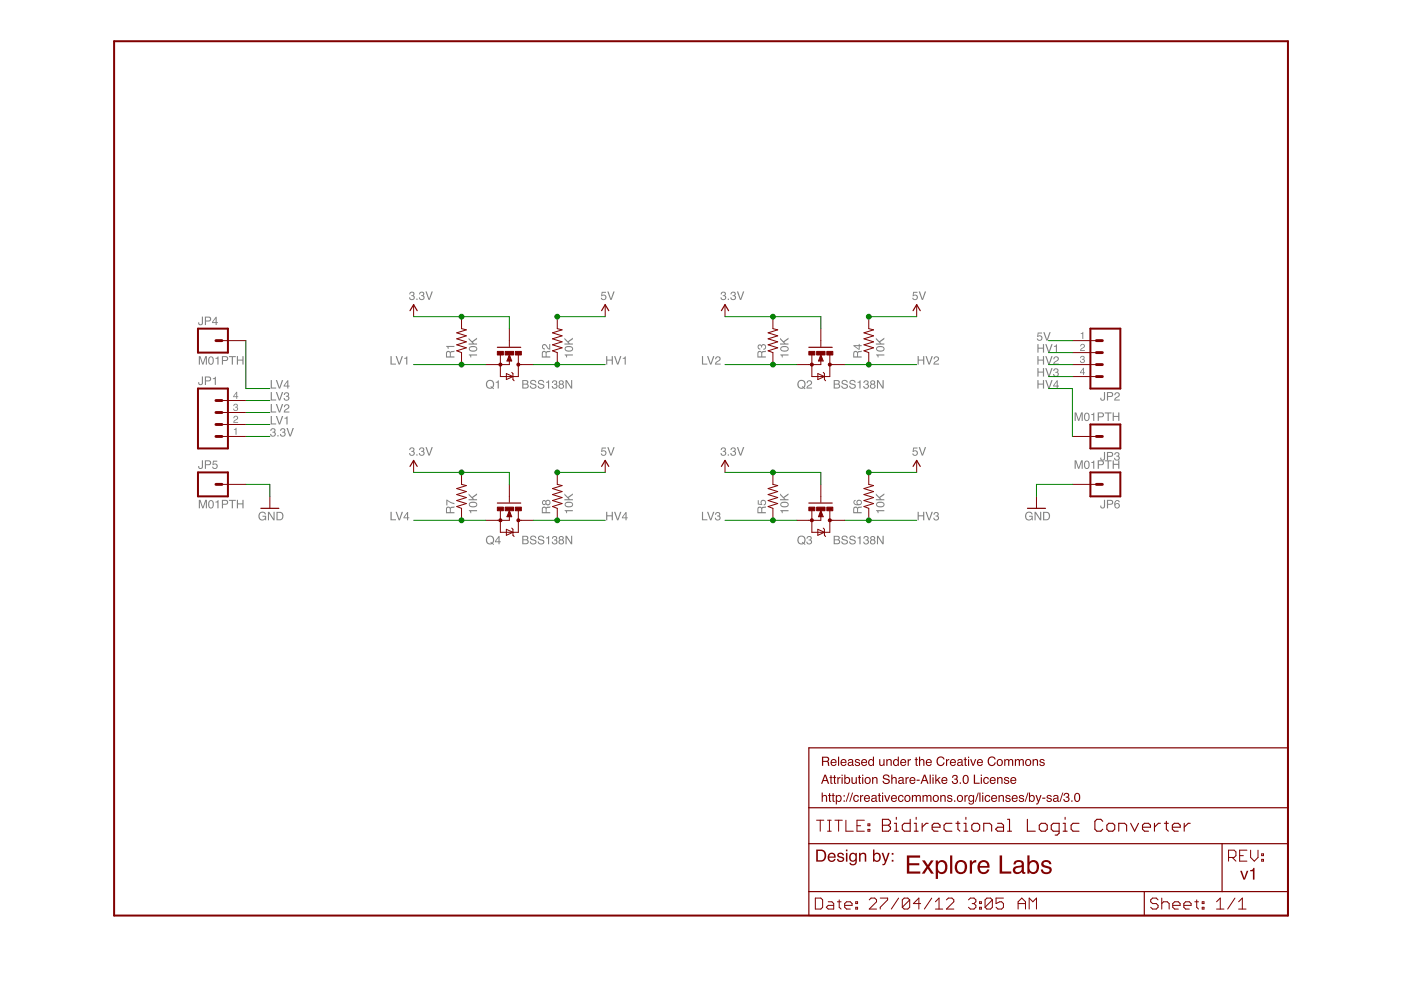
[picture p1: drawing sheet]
<?xml version="1.0" encoding="utf-8"?>
<!DOCTYPE eagle SYSTEM "eagle.dtd">
<!--
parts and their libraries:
SparkFun-Aesthetics: Licensing: CC v3.0 Share-Alike You are welcome to use this library for commercial purposes.
-->
<eagle version="6.1">
<drawing>
<settings>
<setting alwaysvectorfont="no"/>
<setting verticaltext="up"/>
</settings>
<grid distance="0.1" unitdist="inch" unit="inch" style="lines" multiple="1" display="no" altdistance="0.01" altunitdist="inch" altunit="inch"/>
<schematic xreflabel="%F%N/%S.%C%R" xrefpart="/%S.%C%R">
<libraries>
<library name="SparkFun-Aesthetics">
<symbols>
<symbol name="LETTER_L">
<wire x1="0" y1="185.42" x2="248.92" y2="185.42" width="0.4064" layer="94"/>
<wire x1="248.92" y1="185.42" x2="248.92" y2="0" width="0.4064" layer="94"/>
<wire x1="0" y1="185.42" x2="0" y2="0" width="0.4064" layer="94"/>
<wire x1="0" y1="0" x2="248.92" y2="0" width="0.4064" layer="94"/>
</symbol>
<symbol name="DOCFIELD">
<wire x1="0" y1="0" x2="71.12" y2="0" width="0.254" layer="94"/>
<wire x1="101.6" y1="15.24" x2="87.63" y2="15.24" width="0.254" layer="94"/>
<wire x1="0" y1="0" x2="0" y2="5.08" width="0.254" layer="94"/>
<wire x1="0" y1="5.08" x2="71.12" y2="5.08" width="0.254" layer="94"/>
<wire x1="0" y1="5.08" x2="0" y2="15.24" width="0.254" layer="94"/>
<wire x1="101.6" y1="15.24" x2="101.6" y2="5.08" width="0.254" layer="94"/>
<wire x1="71.12" y1="5.08" x2="71.12" y2="0" width="0.254" layer="94"/>
<wire x1="71.12" y1="5.08" x2="87.63" y2="5.08" width="0.254" layer="94"/>
<wire x1="71.12" y1="0" x2="101.6" y2="0" width="0.254" layer="94"/>
<wire x1="87.63" y1="15.24" x2="87.63" y2="5.08" width="0.254" layer="94"/>
<wire x1="87.63" y1="15.24" x2="0" y2="15.24" width="0.254" layer="94"/>
<wire x1="87.63" y1="5.08" x2="101.6" y2="5.08" width="0.254" layer="94"/>
<wire x1="101.6" y1="5.08" x2="101.6" y2="0" width="0.254" layer="94"/>
<wire x1="0" y1="15.24" x2="0" y2="22.86" width="0.254" layer="94"/>
<wire x1="101.6" y1="35.56" x2="0" y2="35.56" width="0.254" layer="94"/>
<wire x1="101.6" y1="35.56" x2="101.6" y2="22.86" width="0.254" layer="94"/>
<wire x1="0" y1="22.86" x2="101.6" y2="22.86" width="0.254" layer="94"/>
<wire x1="0" y1="22.86" x2="0" y2="35.56" width="0.254" layer="94"/>
<wire x1="101.6" y1="22.86" x2="101.6" y2="15.24" width="0.254" layer="94"/>
<text x="1.27" y="1.27" size="2.54" layer="94" font="vector">Date:</text>
<text x="12.7" y="1.27" size="2.54" layer="94" font="vector">&gt;LAST_DATE_TIME</text>
<text x="72.39" y="1.27" size="2.54" layer="94" font="vector">Sheet:</text>
<text x="86.36" y="1.27" size="2.54" layer="94" font="vector">&gt;SHEET</text>
<text x="88.9" y="11.43" size="2.54" layer="94" font="vector">REV:</text>
<text x="1.524" y="17.78" size="2.54" layer="94" font="vector">TITLE:</text>
<text x="15.494" y="17.78" size="2.7432" layer="94" font="vector">&gt;DRAWING_NAME</text>
<text x="2.54" y="31.75" size="1.9304" layer="94">Released under the Creative Commons</text>
<text x="2.54" y="27.94" size="1.9304" layer="94">Attribution Share-Alike 3.0 License</text>
<text x="2.54" y="24.13" size="1.9304" layer="94">http://creativecommons.org/licenses/by-sa/3.0</text>
<text x="1.27" y="11.43" size="2.54" layer="94">Design by:</text>
</symbol>
<symbol name="3.3V">
<wire x1="0.762" y1="1.27" x2="0" y2="2.54" width="0.254" layer="94"/>
<wire x1="0" y1="2.54" x2="-0.762" y2="1.27" width="0.254" layer="94"/>
<text x="-1.016" y="3.556" size="1.778" layer="96">&gt;VALUE</text>
<pin name="3.3V" x="0" y="0" visible="off" length="short" direction="sup" rot="R90"/>
</symbol>
<symbol name="5V">
<wire x1="0.762" y1="1.27" x2="0" y2="2.54" width="0.254" layer="94"/>
<wire x1="0" y1="2.54" x2="-0.762" y2="1.27" width="0.254" layer="94"/>
<text x="-1.016" y="3.556" size="1.778" layer="96">&gt;VALUE</text>
<pin name="5V" x="0" y="0" visible="off" length="short" direction="sup" rot="R90"/>
</symbol>
<symbol name="DGND">
<wire x1="-1.905" y1="0" x2="1.905" y2="0" width="0.254" layer="94"/>
<text x="-2.54" y="-2.54" size="1.778" layer="96">&gt;VALUE</text>
<pin name="GND" x="0" y="2.54" visible="off" length="short" direction="sup" rot="R270"/>
</symbol>
</symbols>
<devicesets>
<deviceset name="FRAME-LETTER" prefix="FRAME">
<gates>
<gate name="G$1" symbol="LETTER_L" x="0" y="0"/>
<gate name="G$2" symbol="DOCFIELD" x="147.32" y="0" addlevel="must"/>
</gates>
<devices>
<device name="">
<technologies>
<technology name=""/>
</technologies>
</device>
</devices>
</deviceset>
<deviceset name="3.3V" prefix="P+">
<gates>
<gate name="G$1" symbol="3.3V" x="0" y="0"/>
</gates>
<devices>
<device name="">
<technologies>
<technology name=""/>
</technologies>
</device>
</devices>
</deviceset>
<deviceset name="5V">
<gates>
<gate name="G$1" symbol="5V" x="0" y="0"/>
</gates>
<devices>
<device name="">
<technologies>
<technology name=""/>
</technologies>
</device>
</devices>
</deviceset>
<deviceset name="GND" prefix="GND">
<gates>
<gate name="1" symbol="DGND" x="0" y="0"/>
</gates>
<devices>
<device name="">
<technologies>
<technology name=""/>
</technologies>
</device>
</devices>
</deviceset>
</devicesets>
</library>
<library name="SparkFun-DiscreteSemi">
<symbols>
<symbol name="MOSFET-NCHANNEL">
<wire x1="-3.6576" y1="2.413" x2="-3.6576" y2="-2.54" width="0.254" layer="94"/>
<wire x1="0" y1="1.905" x2="-2.0066" y2="1.905" width="0.1524" layer="94"/>
<wire x1="0" y1="0" x2="0" y2="-1.905" width="0.1524" layer="94"/>
<wire x1="-2.032" y1="-1.905" x2="0" y2="-1.905" width="0.1524" layer="94"/>
<wire x1="0" y1="2.54" x2="0" y2="1.905" width="0.1524" layer="94"/>
<wire x1="0" y1="1.905" x2="2.54" y2="1.905" width="0.1524" layer="94"/>
<wire x1="2.54" y1="-1.905" x2="0" y2="-1.905" width="0.1524" layer="94"/>
<wire x1="0" y1="-1.905" x2="0" y2="-2.54" width="0.1524" layer="94"/>
<wire x1="-3.81" y1="0" x2="-5.08" y2="0" width="0.1524" layer="94"/>
<wire x1="-2.032" y1="0" x2="-0.762" y2="-0.508" width="0.1524" layer="94"/>
<wire x1="-0.762" y1="-0.508" x2="-0.762" y2="0.508" width="0.1524" layer="94"/>
<wire x1="-0.762" y1="0.508" x2="-2.032" y2="0" width="0.1524" layer="94"/>
<wire x1="-0.889" y1="0" x2="0" y2="0" width="0.1524" layer="94"/>
<wire x1="-0.889" y1="0.254" x2="-1.778" y2="0" width="0.3048" layer="94"/>
<wire x1="-1.778" y1="0" x2="-0.889" y2="-0.254" width="0.3048" layer="94"/>
<wire x1="-0.889" y1="-0.254" x2="-0.889" y2="0" width="0.3048" layer="94"/>
<wire x1="-0.889" y1="0" x2="-1.143" y2="0" width="0.3048" layer="94"/>
<wire x1="2.54" y1="1.905" x2="2.54" y2="0.762" width="0.1524" layer="94"/>
<wire x1="2.54" y1="0.762" x2="2.54" y2="-1.905" width="0.1524" layer="94"/>
<wire x1="2.54" y1="0.762" x2="1.905" y2="-0.635" width="0.1524" layer="94"/>
<wire x1="1.905" y1="-0.635" x2="3.175" y2="-0.635" width="0.1524" layer="94"/>
<wire x1="3.175" y1="-0.635" x2="2.54" y2="0.762" width="0.1524" layer="94"/>
<wire x1="1.905" y1="0.762" x2="2.54" y2="0.762" width="0.1524" layer="94"/>
<wire x1="2.54" y1="0.762" x2="3.175" y2="0.762" width="0.1524" layer="94"/>
<wire x1="3.175" y1="0.762" x2="3.429" y2="1.016" width="0.1524" layer="94"/>
<wire x1="1.905" y1="0.762" x2="1.651" y2="0.508" width="0.1524" layer="94"/>
<circle x="0" y="-1.905" radius="0.127" width="0.4064" layer="94"/>
<circle x="0" y="1.905" radius="0.127" width="0.4064" layer="94"/>
<text x="5.08" y="2.54" size="1.778" layer="95">&gt;NAME</text>
<text x="5.08" y="0" size="1.778" layer="96">&gt;VALUE</text>
<text x="-1.27" y="2.54" size="0.8128" layer="93">D</text>
<text x="-1.27" y="-3.556" size="0.8128" layer="93">S</text>
<text x="-5.08" y="-1.27" size="0.8128" layer="93">G</text>
<rectangle x1="-2.794" y1="-2.54" x2="-2.032" y2="-1.27" layer="94"/>
<rectangle x1="-2.794" y1="1.27" x2="-2.032" y2="2.54" layer="94"/>
<rectangle x1="-2.794" y1="-0.889" x2="-2.032" y2="0.889" layer="94"/>
<pin name="G" x="-7.62" y="0" visible="off" length="short" direction="pas"/>
<pin name="D" x="0" y="5.08" visible="off" length="short" direction="pas" rot="R270"/>
<pin name="S" x="0" y="-5.08" visible="off" length="short" direction="pas" rot="R90"/>
</symbol>
</symbols>
<devicesets>
<deviceset name="MOSFET-NCHANNEL" prefix="Q">
<gates>
<gate name="G$1" symbol="MOSFET-NCHANNEL" x="0" y="0"/>
</gates>
<devices>
<device name="SMD" package="SOT23-3">
<connects>
<connect gate="G$1" pin="D" pad="3"/>
<connect gate="G$1" pin="G" pad="1"/>
<connect gate="G$1" pin="S" pad="2"/>
</connects>
<technologies>
<technology name=""/>
</technologies>
</device>
<device name="PTH" package="TO-92">
<connects>
<connect gate="G$1" pin="D" pad="1"/>
<connect gate="G$1" pin="G" pad="3"/>
<connect gate="G$1" pin="S" pad="2"/>
</connects>
<technologies>
<technology name=""/>
</technologies>
</device>
<device name="FDD8580" package="DPAK">
<connects>
<connect gate="G$1" pin="D" pad="4"/>
<connect gate="G$1" pin="G" pad="1"/>
<connect gate="G$1" pin="S" pad="3"/>
</connects>
<technologies>
<technology name=""/>
</technologies>
</device>
<device name="PTH2" package="TO220V">
<connects>
<connect gate="G$1" pin="D" pad="2"/>
<connect gate="G$1" pin="G" pad="1"/>
<connect gate="G$1" pin="S" pad="3"/>
</connects>
<technologies>
<technology name=""/>
</technologies>
</device>
</devices>
</deviceset>
</devicesets>
</library>
<library name="SparkFun-Passives">
<symbols>
<symbol name="RESISTOR">
<wire x1="-2.54" y1="0" x2="-2.159" y2="1.016" width="0.1524" layer="94"/>
<wire x1="-2.159" y1="1.016" x2="-1.524" y2="-1.016" width="0.1524" layer="94"/>
<wire x1="-1.524" y1="-1.016" x2="-0.889" y2="1.016" width="0.1524" layer="94"/>
<wire x1="-0.889" y1="1.016" x2="-0.254" y2="-1.016" width="0.1524" layer="94"/>
<wire x1="-0.254" y1="-1.016" x2="0.381" y2="1.016" width="0.1524" layer="94"/>
<wire x1="0.381" y1="1.016" x2="1.016" y2="-1.016" width="0.1524" layer="94"/>
<wire x1="1.016" y1="-1.016" x2="1.651" y2="1.016" width="0.1524" layer="94"/>
<wire x1="1.651" y1="1.016" x2="2.286" y2="-1.016" width="0.1524" layer="94"/>
<wire x1="2.286" y1="-1.016" x2="2.54" y2="0" width="0.1524" layer="94"/>
<text x="-3.81" y="1.4986" size="1.778" layer="95">&gt;NAME</text>
<text x="-3.81" y="-3.302" size="1.778" layer="96">&gt;VALUE</text>
<pin name="2" x="5.08" y="0" visible="off" length="short" direction="pas" swaplevel="1" rot="R180"/>
<pin name="1" x="-5.08" y="0" visible="off" length="short" direction="pas" swaplevel="1"/>
</symbol>
</symbols>
<devicesets>
<deviceset name="RESISTOR" prefix="R" uservalue="yes">
<gates>
<gate name="G$1" symbol="RESISTOR" x="0" y="0"/>
</gates>
<devices>
<device name="1206" package="1206">
<connects>
<connect gate="G$1" pin="1" pad="1"/>
<connect gate="G$1" pin="2" pad="2"/>
</connects>
<technologies>
<technology name=""/>
</technologies>
</device>
<device name="AXIAL-0.3" package="AXIAL-0.3">
<connects>
<connect gate="G$1" pin="1" pad="P$1"/>
<connect gate="G$1" pin="2" pad="P$2"/>
</connects>
<technologies>
<technology name=""/>
</technologies>
</device>
<device name="2010" package="R2010">
<connects>
<connect gate="G$1" pin="1" pad="1"/>
<connect gate="G$1" pin="2" pad="2"/>
</connects>
<technologies>
<technology name=""/>
</technologies>
</device>
<device name="0805-RES" package="0805">
<connects>
<connect gate="G$1" pin="1" pad="1"/>
<connect gate="G$1" pin="2" pad="2"/>
</connects>
<technologies>
<technology name=""/>
</technologies>
</device>
<device name="0603-RES" package="0603-RES">
<connects>
<connect gate="G$1" pin="1" pad="1"/>
<connect gate="G$1" pin="2" pad="2"/>
</connects>
<technologies>
<technology name=""/>
</technologies>
</device>
<device name="0402-RES" package="0402-RES">
<connects>
<connect gate="G$1" pin="1" pad="1"/>
<connect gate="G$1" pin="2" pad="2"/>
</connects>
<technologies>
<technology name=""/>
</technologies>
</device>
<device name="PTH-1/6W" package="1/6W-RES">
<connects>
<connect gate="G$1" pin="1" pad="1"/>
<connect gate="G$1" pin="2" pad="2"/>
</connects>
<technologies>
<technology name=""/>
</technologies>
</device>
<device name="2512" package="R2512">
<connects>
<connect gate="G$1" pin="1" pad="1"/>
<connect gate="G$1" pin="2" pad="2"/>
</connects>
<technologies>
<technology name=""/>
</technologies>
</device>
<device name="PTH-1/4W" package="AXIAL-0.4">
<connects>
<connect gate="G$1" pin="1" pad="P$1"/>
<connect gate="G$1" pin="2" pad="P$2"/>
</connects>
<technologies>
<technology name=""/>
</technologies>
</device>
<device name="PTH-1/2W" package="AXIAL-0.5">
<connects>
<connect gate="G$1" pin="1" pad="P$1"/>
<connect gate="G$1" pin="2" pad="P$2"/>
</connects>
<technologies>
<technology name=""/>
</technologies>
</device>
<device name="PTH-1W" package="AXIAL-0.6">
<connects>
<connect gate="G$1" pin="1" pad="P$1"/>
<connect gate="G$1" pin="2" pad="P$2"/>
</connects>
<technologies>
<technology name=""/>
</technologies>
</device>
<device name="PTH-2W" package="AXIAL-0.8">
<connects>
<connect gate="G$1" pin="1" pad="P$1"/>
<connect gate="G$1" pin="2" pad="P$2"/>
</connects>
<technologies>
<technology name=""/>
</technologies>
</device>
<device name="KIT" package="AXIAL-0.3-KIT">
<connects>
<connect gate="G$1" pin="1" pad="P$1"/>
<connect gate="G$1" pin="2" pad="P$2"/>
</connects>
<technologies>
<technology name=""/>
</technologies>
</device>
</devices>
</deviceset>
</devicesets>
</library>
<library name="SparkFun-Connectors">
<symbols>
<symbol name="M04">
<wire x1="1.27" y1="-5.08" x2="-5.08" y2="-5.08" width="0.4064" layer="94"/>
<wire x1="-1.27" y1="2.54" x2="0" y2="2.54" width="0.6096" layer="94"/>
<wire x1="-1.27" y1="0" x2="0" y2="0" width="0.6096" layer="94"/>
<wire x1="-1.27" y1="-2.54" x2="0" y2="-2.54" width="0.6096" layer="94"/>
<wire x1="-5.08" y1="7.62" x2="-5.08" y2="-5.08" width="0.4064" layer="94"/>
<wire x1="1.27" y1="-5.08" x2="1.27" y2="7.62" width="0.4064" layer="94"/>
<wire x1="-5.08" y1="7.62" x2="1.27" y2="7.62" width="0.4064" layer="94"/>
<wire x1="-1.27" y1="5.08" x2="0" y2="5.08" width="0.6096" layer="94"/>
<text x="-5.08" y="-7.62" size="1.778" layer="96">&gt;VALUE</text>
<text x="-5.08" y="8.382" size="1.778" layer="95">&gt;NAME</text>
<pin name="1" x="5.08" y="-2.54" visible="pad" length="middle" direction="pas" swaplevel="1" rot="R180"/>
<pin name="2" x="5.08" y="0" visible="pad" length="middle" direction="pas" swaplevel="1" rot="R180"/>
<pin name="3" x="5.08" y="2.54" visible="pad" length="middle" direction="pas" swaplevel="1" rot="R180"/>
<pin name="4" x="5.08" y="5.08" visible="pad" length="middle" direction="pas" swaplevel="1" rot="R180"/>
</symbol>
<symbol name="M01">
<wire x1="3.81" y1="-2.54" x2="-2.54" y2="-2.54" width="0.4064" layer="94"/>
<wire x1="1.27" y1="0" x2="2.54" y2="0" width="0.6096" layer="94"/>
<wire x1="-2.54" y1="2.54" x2="-2.54" y2="-2.54" width="0.4064" layer="94"/>
<wire x1="3.81" y1="-2.54" x2="3.81" y2="2.54" width="0.4064" layer="94"/>
<wire x1="-2.54" y1="2.54" x2="3.81" y2="2.54" width="0.4064" layer="94"/>
<text x="-2.54" y="-5.08" size="1.778" layer="96">&gt;VALUE</text>
<text x="-2.54" y="3.302" size="1.778" layer="95">&gt;NAME</text>
<pin name="1" x="7.62" y="0" visible="off" length="middle" direction="pas" swaplevel="1" rot="R180"/>
</symbol>
</symbols>
<devicesets>
<deviceset name="M04" prefix="JP" uservalue="yes">
<gates>
<gate name="G$1" symbol="M04" x="-2.54" y="0"/>
</gates>
<devices>
<device name="PTH" package="1X04">
<connects>
<connect gate="G$1" pin="1" pad="1"/>
<connect gate="G$1" pin="2" pad="2"/>
<connect gate="G$1" pin="3" pad="3"/>
<connect gate="G$1" pin="4" pad="4"/>
</connects>
<technologies>
<technology name=""/>
</technologies>
</device>
<device name="POLAR" package="MOLEX-1X4">
<connects>
<connect gate="G$1" pin="1" pad="1"/>
<connect gate="G$1" pin="2" pad="2"/>
<connect gate="G$1" pin="3" pad="3"/>
<connect gate="G$1" pin="4" pad="4"/>
</connects>
<technologies>
<technology name=""/>
</technologies>
</device>
<device name="SCREW" package="SCREWTERMINAL-3.5MM-4">
<connects>
<connect gate="G$1" pin="1" pad="1"/>
<connect gate="G$1" pin="2" pad="2"/>
<connect gate="G$1" pin="3" pad="3"/>
<connect gate="G$1" pin="4" pad="4"/>
</connects>
<technologies>
<technology name=""/>
</technologies>
</device>
<device name="1.27MM" package="1X04-1.27MM">
<connects>
<connect gate="G$1" pin="1" pad="1"/>
<connect gate="G$1" pin="2" pad="2"/>
<connect gate="G$1" pin="3" pad="3"/>
<connect gate="G$1" pin="4" pad="4"/>
</connects>
<technologies>
<technology name=""/>
</technologies>
</device>
<device name="LOCK" package="1X04_LOCK">
<connects>
<connect gate="G$1" pin="1" pad="1"/>
<connect gate="G$1" pin="2" pad="2"/>
<connect gate="G$1" pin="3" pad="3"/>
<connect gate="G$1" pin="4" pad="4"/>
</connects>
<technologies>
<technology name=""/>
</technologies>
</device>
<device name="LOCK_LONGPADS" package="1X04_LOCK_LONGPADS">
<connects>
<connect gate="G$1" pin="1" pad="1"/>
<connect gate="G$1" pin="2" pad="2"/>
<connect gate="G$1" pin="3" pad="3"/>
<connect gate="G$1" pin="4" pad="4"/>
</connects>
<technologies>
<technology name=""/>
</technologies>
</device>
<device name="POLAR_LOCK" package="MOLEX-1X4_LOCK">
<connects>
<connect gate="G$1" pin="1" pad="1"/>
<connect gate="G$1" pin="2" pad="2"/>
<connect gate="G$1" pin="3" pad="3"/>
<connect gate="G$1" pin="4" pad="4"/>
</connects>
<technologies>
<technology name=""/>
</technologies>
</device>
<device name="SMD" package="1X04-SMD">
<connects>
<connect gate="G$1" pin="1" pad="1"/>
<connect gate="G$1" pin="2" pad="2"/>
<connect gate="G$1" pin="3" pad="3"/>
<connect gate="G$1" pin="4" pad="4"/>
</connects>
<technologies>
<technology name=""/>
</technologies>
</device>
<device name="LONGPADS" package="1X04_LONGPADS">
<connects>
<connect gate="G$1" pin="1" pad="1"/>
<connect gate="G$1" pin="2" pad="2"/>
<connect gate="G$1" pin="3" pad="3"/>
<connect gate="G$1" pin="4" pad="4"/>
</connects>
<technologies>
<technology name=""/>
</technologies>
</device>
<device name="1X04_NO_SILK" package="1X04_NO_SILK">
<connects>
<connect gate="G$1" pin="1" pad="1"/>
<connect gate="G$1" pin="2" pad="2"/>
<connect gate="G$1" pin="3" pad="3"/>
<connect gate="G$1" pin="4" pad="4"/>
</connects>
<technologies>
<technology name=""/>
</technologies>
</device>
<device name="JST-PTH" package="JST-4-PTH">
<connects>
<connect gate="G$1" pin="1" pad="1"/>
<connect gate="G$1" pin="2" pad="2"/>
<connect gate="G$1" pin="3" pad="3"/>
<connect gate="G$1" pin="4" pad="4"/>
</connects>
<technologies>
<technology name=""/>
</technologies>
</device>
<device name="SCREW_LOCK" package="SCREWTERMINAL-3.5MM-4_LOCK">
<connects>
<connect gate="G$1" pin="1" pad="1"/>
<connect gate="G$1" pin="2" pad="2"/>
<connect gate="G$1" pin="3" pad="3"/>
<connect gate="G$1" pin="4" pad="4"/>
</connects>
<technologies>
<technology name=""/>
</technologies>
</device>
<device name="SMD2" package="1X04-1MM-RA">
<connects>
<connect gate="G$1" pin="1" pad="1"/>
<connect gate="G$1" pin="2" pad="2"/>
<connect gate="G$1" pin="3" pad="3"/>
<connect gate="G$1" pin="4" pad="4"/>
</connects>
<technologies>
<technology name=""/>
</technologies>
</device>
</devices>
</deviceset>
<deviceset name="M01" prefix="JP">
<gates>
<gate name="G$1" symbol="M01" x="0" y="0"/>
</gates>
<devices>
<device name="PTH_LONGPAD" package="1X01_LONGPAD">
<connects>
<connect gate="G$1" pin="1" pad="1"/>
</connects>
<technologies>
<technology name=""/>
</technologies>
</device>
<device name="SMD" package="LUXEON-PAD">
<connects>
<connect gate="G$1" pin="1" pad="P$1"/>
</connects>
<technologies>
<technology name=""/>
</technologies>
</device>
<device name="-SMTSO-256-ET" package="SMTSO-256-ET">
<connects>
<connect gate="G$1" pin="1" pad="P$1"/>
</connects>
<technologies>
<technology name=""/>
</technologies>
</device>
<device name="SMTRA-256-8-6" package="SMTRA-256-8-6">
<connects>
<connect gate="G$1" pin="1" pad="P$1"/>
</connects>
<technologies>
<technology name=""/>
</technologies>
</device>
<device name="SMDNS" package="1X01NS">
<connects>
<connect gate="G$1" pin="1" pad="1"/>
</connects>
<technologies>
<technology name=""/>
</technologies>
</device>
<device name="PTH" package="1X01">
<connects>
<connect gate="G$1" pin="1" pad="1"/>
</connects>
<technologies>
<technology name=""/>
</technologies>
</device>
<device name="PTH_2MM" package="1X01_2MM">
<connects>
<connect gate="G$1" pin="1" pad="1"/>
</connects>
<technologies>
<technology name=""/>
</technologies>
</device>
<device name="OFFSET" package="1X01_OFFSET">
<connects>
<connect gate="G$1" pin="1" pad="1"/>
</connects>
<technologies>
<technology name=""/>
</technologies>
</device>
<device name="SMD-4.5X1.5" package="PAD-1.5X4.5">
<connects>
<connect gate="G$1" pin="1" pad="P$1"/>
</connects>
<technologies>
<technology name=""/>
</technologies>
</device>
<device name="POGOPIN_HOLE_LARGE" package="1X01_POGOPIN_HOLE_LARGE">
<connects>
<connect gate="G$1" pin="1" pad="1"/>
</connects>
<technologies>
<technology name=""/>
</technologies>
</device>
<device name="POGOPIN_HOLE_0.58" package="1X01_POGOPIN_HOLE_0.58">
<connects>
<connect gate="G$1" pin="1" pad="1"/>
</connects>
<technologies>
<technology name=""/>
</technologies>
</device>
<device name="SNAP-FEMALE" package="SNAP-FEMALE">
<connects>
<connect gate="G$1" pin="1" pad="1"/>
</connects>
<technologies>
<technology name=""/>
</technologies>
</device>
<device name="SNAP-MALE" package="SNAP-MALE">
<connects>
<connect gate="G$1" pin="1" pad="2"/>
</connects>
<technologies>
<technology name=""/>
</technologies>
</device>
</devices>
</deviceset>
</devicesets>
</library>
</libraries>
<attributes>
</attributes>
<variantdefs>
</variantdefs>
<classes>
<class number="0" name="default" width="0" drill="0">
</class>
</classes>
<parts>
<part name="FRAME1" library="SparkFun-Aesthetics" deviceset="FRAME-LETTER" device=""/>
<part name="Q1" library="SparkFun-DiscreteSemi" deviceset="MOSFET-NCHANNEL" device="SMD" value="BSS138N"/>
<part name="R1" library="SparkFun-Passives" deviceset="RESISTOR" device="0603-RES" value="10K"/>
<part name="R2" library="SparkFun-Passives" deviceset="RESISTOR" device="0603-RES" value="10K"/>
<part name="P+2" library="SparkFun-Aesthetics" deviceset="3.3V" device=""/>
<part name="U$1" library="SparkFun-Aesthetics" deviceset="5V" device=""/>
<part name="Q2" library="SparkFun-DiscreteSemi" deviceset="MOSFET-NCHANNEL" device="SMD" value="BSS138N"/>
<part name="R3" library="SparkFun-Passives" deviceset="RESISTOR" device="0603-RES" value="10K"/>
<part name="R4" library="SparkFun-Passives" deviceset="RESISTOR" device="0603-RES" value="10K"/>
<part name="P+1" library="SparkFun-Aesthetics" deviceset="3.3V" device=""/>
<part name="U$2" library="SparkFun-Aesthetics" deviceset="5V" device=""/>
<part name="Q3" library="SparkFun-DiscreteSemi" deviceset="MOSFET-NCHANNEL" device="SMD" value="BSS138N"/>
<part name="R5" library="SparkFun-Passives" deviceset="RESISTOR" device="0603-RES" value="10K"/>
<part name="R6" library="SparkFun-Passives" deviceset="RESISTOR" device="0603-RES" value="10K"/>
<part name="P+3" library="SparkFun-Aesthetics" deviceset="3.3V" device=""/>
<part name="U$3" library="SparkFun-Aesthetics" deviceset="5V" device=""/>
<part name="Q4" library="SparkFun-DiscreteSemi" deviceset="MOSFET-NCHANNEL" device="SMD" value="BSS138N"/>
<part name="R7" library="SparkFun-Passives" deviceset="RESISTOR" device="0603-RES" value="10K"/>
<part name="R8" library="SparkFun-Passives" deviceset="RESISTOR" device="0603-RES" value="10K"/>
<part name="P+4" library="SparkFun-Aesthetics" deviceset="3.3V" device=""/>
<part name="U$4" library="SparkFun-Aesthetics" deviceset="5V" device=""/>
<part name="JP1" library="SparkFun-Connectors" deviceset="M04" device="PTH"/>
<part name="JP2" library="SparkFun-Connectors" deviceset="M04" device="PTH"/>
<part name="JP3" library="SparkFun-Connectors" deviceset="M01" device="PTH"/>
<part name="JP4" library="SparkFun-Connectors" deviceset="M01" device="PTH"/>
<part name="JP5" library="SparkFun-Connectors" deviceset="M01" device="PTH"/>
<part name="JP6" library="SparkFun-Connectors" deviceset="M01" device="PTH"/>
<part name="GND1" library="SparkFun-Aesthetics" deviceset="GND" device=""/>
<part name="GND2" library="SparkFun-Aesthetics" deviceset="GND" device=""/>
</parts>
<sheets>
<sheet>
<plain>
<text x="167.64" y="12.7" size="3.81" layer="94" align="top-left">Explore Labs</text>
<text x="238.76" y="10.16" size="2.54" layer="94" align="top-left">v1</text>
</plain>
<instances>
<instance part="FRAME1" gate="G$1" x="0" y="0"/>
<instance part="FRAME1" gate="G$2" x="147.32" y="0"/>
<instance part="Q1" gate="G$1" x="83.82" y="116.84" smashed="yes" rot="R270">
<attribute name="NAME" x="78.74" y="111.76" size="1.778" layer="95"/>
<attribute name="VALUE" x="86.36" y="111.76" size="1.778" layer="96"/>
</instance>
<instance part="R1" gate="G$1" x="73.66" y="121.92" rot="R90"/>
<instance part="R2" gate="G$1" x="93.98" y="121.92" rot="R90"/>
<instance part="P+2" gate="G$1" x="63.5" y="127"/>
<instance part="U$1" gate="G$1" x="104.14" y="127"/>
<instance part="Q2" gate="G$1" x="149.86" y="116.84" smashed="yes" rot="R270">
<attribute name="NAME" x="144.78" y="111.76" size="1.778" layer="95"/>
<attribute name="VALUE" x="152.4" y="111.76" size="1.778" layer="96"/>
</instance>
<instance part="R3" gate="G$1" x="139.7" y="121.92" rot="R90"/>
<instance part="R4" gate="G$1" x="160.02" y="121.92" rot="R90"/>
<instance part="P+1" gate="G$1" x="129.54" y="127"/>
<instance part="U$2" gate="G$1" x="170.18" y="127"/>
<instance part="Q3" gate="G$1" x="149.86" y="83.82" smashed="yes" rot="R270">
<attribute name="NAME" x="144.78" y="78.74" size="1.778" layer="95"/>
<attribute name="VALUE" x="152.4" y="78.74" size="1.778" layer="96"/>
</instance>
<instance part="R5" gate="G$1" x="139.7" y="88.9" rot="R90"/>
<instance part="R6" gate="G$1" x="160.02" y="88.9" rot="R90"/>
<instance part="P+3" gate="G$1" x="129.54" y="93.98"/>
<instance part="U$3" gate="G$1" x="170.18" y="93.98"/>
<instance part="Q4" gate="G$1" x="83.82" y="83.82" smashed="yes" rot="R270">
<attribute name="NAME" x="78.74" y="78.74" size="1.778" layer="95"/>
<attribute name="VALUE" x="86.36" y="78.74" size="1.778" layer="96"/>
</instance>
<instance part="R7" gate="G$1" x="73.66" y="88.9" rot="R90"/>
<instance part="R8" gate="G$1" x="93.98" y="88.9" rot="R90"/>
<instance part="P+4" gate="G$1" x="63.5" y="93.98"/>
<instance part="U$4" gate="G$1" x="104.14" y="93.98"/>
<instance part="JP1" gate="G$1" x="22.86" y="104.14"/>
<instance part="JP2" gate="G$1" x="208.28" y="119.38" rot="R180"/>
<instance part="JP3" gate="G$1" x="210.82" y="101.6" rot="R180"/>
<instance part="JP4" gate="G$1" x="20.32" y="121.92"/>
<instance part="JP5" gate="G$1" x="20.32" y="91.44"/>
<instance part="JP6" gate="G$1" x="210.82" y="91.44" rot="R180"/>
<instance part="GND1" gate="1" x="33.02" y="86.36"/>
<instance part="GND2" gate="1" x="195.58" y="86.36"/>
</instances>
<busses>
</busses>
<nets>
<net name="3.3V" class="0">
<segment>
<pinref part="P+2" gate="G$1" pin="3.3V"/>
<pinref part="R1" gate="G$1" pin="2"/>
<pinref part="Q1" gate="G$1" pin="G"/>
<wire x1="73.66" y1="127" x2="63.5" y2="127" width="0.1524" layer="91"/>
<wire x1="83.82" y1="124.46" x2="83.82" y2="127" width="0.1524" layer="91"/>
<wire x1="73.66" y1="127" x2="83.82" y2="127" width="0.1524" layer="91"/>
<junction x="73.66" y="127"/>
</segment>
<segment>
<pinref part="P+1" gate="G$1" pin="3.3V"/>
<pinref part="R3" gate="G$1" pin="2"/>
<pinref part="Q2" gate="G$1" pin="G"/>
<wire x1="139.7" y1="127" x2="129.54" y2="127" width="0.1524" layer="91"/>
<wire x1="149.86" y1="124.46" x2="149.86" y2="127" width="0.1524" layer="91"/>
<wire x1="139.7" y1="127" x2="149.86" y2="127" width="0.1524" layer="91"/>
<junction x="139.7" y="127"/>
</segment>
<segment>
<pinref part="P+3" gate="G$1" pin="3.3V"/>
<pinref part="R5" gate="G$1" pin="2"/>
<pinref part="Q3" gate="G$1" pin="G"/>
<wire x1="139.7" y1="93.98" x2="129.54" y2="93.98" width="0.1524" layer="91"/>
<wire x1="149.86" y1="91.44" x2="149.86" y2="93.98" width="0.1524" layer="91"/>
<wire x1="139.7" y1="93.98" x2="149.86" y2="93.98" width="0.1524" layer="91"/>
<junction x="139.7" y="93.98"/>
</segment>
<segment>
<pinref part="P+4" gate="G$1" pin="3.3V"/>
<pinref part="R7" gate="G$1" pin="2"/>
<pinref part="Q4" gate="G$1" pin="G"/>
<wire x1="73.66" y1="93.98" x2="63.5" y2="93.98" width="0.1524" layer="91"/>
<wire x1="83.82" y1="91.44" x2="83.82" y2="93.98" width="0.1524" layer="91"/>
<wire x1="73.66" y1="93.98" x2="83.82" y2="93.98" width="0.1524" layer="91"/>
<junction x="73.66" y="93.98"/>
</segment>
<segment>
<wire x1="27.94" y1="101.6" x2="33.02" y2="101.6" width="0.1524" layer="91"/>
<label x="33.02" y="101.6" size="1.778" layer="95"/>
<pinref part="JP1" gate="G$1" pin="1"/>
</segment>
</net>
<net name="5V" class="0">
<segment>
<pinref part="U$1" gate="G$1" pin="5V"/>
<pinref part="R2" gate="G$1" pin="2"/>
<wire x1="104.14" y1="127" x2="93.98" y2="127" width="0.1524" layer="91"/>
<junction x="93.98" y="127"/>
</segment>
<segment>
<pinref part="U$2" gate="G$1" pin="5V"/>
<pinref part="R4" gate="G$1" pin="2"/>
<wire x1="170.18" y1="127" x2="160.02" y2="127" width="0.1524" layer="91"/>
<junction x="160.02" y="127"/>
</segment>
<segment>
<pinref part="U$3" gate="G$1" pin="5V"/>
<pinref part="R6" gate="G$1" pin="2"/>
<wire x1="170.18" y1="93.98" x2="160.02" y2="93.98" width="0.1524" layer="91"/>
<junction x="160.02" y="93.98"/>
</segment>
<segment>
<pinref part="U$4" gate="G$1" pin="5V"/>
<pinref part="R8" gate="G$1" pin="2"/>
<wire x1="104.14" y1="93.98" x2="93.98" y2="93.98" width="0.1524" layer="91"/>
<junction x="93.98" y="93.98"/>
</segment>
<segment>
<wire x1="203.2" y1="121.92" x2="198.12" y2="121.92" width="0.1524" layer="91"/>
<label x="195.58" y="121.92" size="1.778" layer="95"/>
<pinref part="JP2" gate="G$1" pin="1"/>
</segment>
</net>
<net name="LV1" class="0">
<segment>
<pinref part="Q1" gate="G$1" pin="S"/>
<wire x1="78.74" y1="116.84" x2="73.66" y2="116.84" width="0.1524" layer="91"/>
<pinref part="R1" gate="G$1" pin="1"/>
<wire x1="73.66" y1="116.84" x2="63.5" y2="116.84" width="0.1524" layer="91"/>
<junction x="73.66" y="116.84"/>
<label x="58.42" y="116.84" size="1.778" layer="95"/>
</segment>
<segment>
<wire x1="27.94" y1="104.14" x2="33.02" y2="104.14" width="0.1524" layer="91"/>
<label x="33.02" y="104.14" size="1.778" layer="95"/>
<pinref part="JP1" gate="G$1" pin="2"/>
</segment>
</net>
<net name="HV1" class="0">
<segment>
<pinref part="Q1" gate="G$1" pin="D"/>
<wire x1="88.9" y1="116.84" x2="93.98" y2="116.84" width="0.1524" layer="91"/>
<pinref part="R2" gate="G$1" pin="1"/>
<wire x1="93.98" y1="116.84" x2="104.14" y2="116.84" width="0.1524" layer="91"/>
<junction x="93.98" y="116.84"/>
<label x="104.14" y="116.84" size="1.778" layer="95"/>
</segment>
<segment>
<wire x1="203.2" y1="119.38" x2="198.12" y2="119.38" width="0.1524" layer="91"/>
<label x="195.58" y="119.38" size="1.778" layer="95"/>
<pinref part="JP2" gate="G$1" pin="2"/>
</segment>
</net>
<net name="LV4" class="0">
<segment>
<pinref part="Q4" gate="G$1" pin="S"/>
<wire x1="78.74" y1="83.82" x2="73.66" y2="83.82" width="0.1524" layer="91"/>
<pinref part="R7" gate="G$1" pin="1"/>
<wire x1="73.66" y1="83.82" x2="63.5" y2="83.82" width="0.1524" layer="91"/>
<junction x="73.66" y="83.82"/>
<label x="58.42" y="83.82" size="1.778" layer="95"/>
</segment>
<segment>
<wire x1="27.94" y1="111.76" x2="33.02" y2="111.76" width="0.1524" layer="91"/>
<label x="33.02" y="111.76" size="1.778" layer="95"/>
<pinref part="JP4" gate="G$1" pin="1"/>
<wire x1="27.94" y1="121.92" x2="27.94" y2="111.76" width="0.1524" layer="91"/>
</segment>
</net>
<net name="HV4" class="0">
<segment>
<pinref part="Q4" gate="G$1" pin="D"/>
<wire x1="88.9" y1="83.82" x2="93.98" y2="83.82" width="0.1524" layer="91"/>
<pinref part="R8" gate="G$1" pin="1"/>
<wire x1="93.98" y1="83.82" x2="104.14" y2="83.82" width="0.1524" layer="91"/>
<junction x="93.98" y="83.82"/>
<label x="104.14" y="83.82" size="1.778" layer="95"/>
</segment>
<segment>
<wire x1="203.2" y1="111.76" x2="198.12" y2="111.76" width="0.1524" layer="91"/>
<label x="195.58" y="111.76" size="1.778" layer="95"/>
<pinref part="JP3" gate="G$1" pin="1"/>
<wire x1="203.2" y1="111.76" x2="203.2" y2="101.6" width="0.1524" layer="91"/>
</segment>
</net>
<net name="LV3" class="0">
<segment>
<pinref part="Q3" gate="G$1" pin="S"/>
<wire x1="144.78" y1="83.82" x2="139.7" y2="83.82" width="0.1524" layer="91"/>
<pinref part="R5" gate="G$1" pin="1"/>
<wire x1="139.7" y1="83.82" x2="129.54" y2="83.82" width="0.1524" layer="91"/>
<junction x="139.7" y="83.82"/>
<label x="124.46" y="83.82" size="1.778" layer="95"/>
</segment>
<segment>
<wire x1="27.94" y1="109.22" x2="33.02" y2="109.22" width="0.1524" layer="91"/>
<label x="33.02" y="109.22" size="1.778" layer="95"/>
<pinref part="JP1" gate="G$1" pin="4"/>
</segment>
</net>
<net name="HV3" class="0">
<segment>
<pinref part="Q3" gate="G$1" pin="D"/>
<wire x1="154.94" y1="83.82" x2="160.02" y2="83.82" width="0.1524" layer="91"/>
<pinref part="R6" gate="G$1" pin="1"/>
<wire x1="160.02" y1="83.82" x2="170.18" y2="83.82" width="0.1524" layer="91"/>
<junction x="160.02" y="83.82"/>
<label x="170.18" y="83.82" size="1.778" layer="95"/>
</segment>
<segment>
<wire x1="203.2" y1="114.3" x2="198.12" y2="114.3" width="0.1524" layer="91"/>
<label x="195.58" y="114.3" size="1.778" layer="95"/>
<pinref part="JP2" gate="G$1" pin="4"/>
</segment>
</net>
<net name="HV2" class="0">
<segment>
<pinref part="Q2" gate="G$1" pin="D"/>
<wire x1="154.94" y1="116.84" x2="160.02" y2="116.84" width="0.1524" layer="91"/>
<pinref part="R4" gate="G$1" pin="1"/>
<wire x1="160.02" y1="116.84" x2="170.18" y2="116.84" width="0.1524" layer="91"/>
<junction x="160.02" y="116.84"/>
<label x="170.18" y="116.84" size="1.778" layer="95"/>
</segment>
<segment>
<wire x1="203.2" y1="116.84" x2="198.12" y2="116.84" width="0.1524" layer="91"/>
<label x="195.58" y="116.84" size="1.778" layer="95"/>
<pinref part="JP2" gate="G$1" pin="3"/>
</segment>
</net>
<net name="LV2" class="0">
<segment>
<pinref part="Q2" gate="G$1" pin="S"/>
<wire x1="144.78" y1="116.84" x2="139.7" y2="116.84" width="0.1524" layer="91"/>
<pinref part="R3" gate="G$1" pin="1"/>
<wire x1="139.7" y1="116.84" x2="129.54" y2="116.84" width="0.1524" layer="91"/>
<junction x="139.7" y="116.84"/>
<label x="124.46" y="116.84" size="1.778" layer="95"/>
</segment>
<segment>
<wire x1="27.94" y1="106.68" x2="33.02" y2="106.68" width="0.1524" layer="91"/>
<label x="33.02" y="106.68" size="1.778" layer="95"/>
<pinref part="JP1" gate="G$1" pin="3"/>
</segment>
</net>
<net name="GND" class="0">
<segment>
<pinref part="JP5" gate="G$1" pin="1"/>
<wire x1="27.94" y1="91.44" x2="33.02" y2="91.44" width="0.1524" layer="91"/>
<pinref part="GND1" gate="1" pin="GND"/>
<wire x1="33.02" y1="91.44" x2="33.02" y2="88.9" width="0.1524" layer="91"/>
</segment>
<segment>
<pinref part="GND2" gate="1" pin="GND"/>
<wire x1="195.58" y1="88.9" x2="195.58" y2="91.44" width="0.1524" layer="91"/>
<pinref part="JP6" gate="G$1" pin="1"/>
<wire x1="195.58" y1="91.44" x2="203.2" y2="91.44" width="0.1524" layer="91"/>
</segment>
</net>
</nets>
</sheet>
</sheets>
</schematic>
</drawing>
</eagle>
